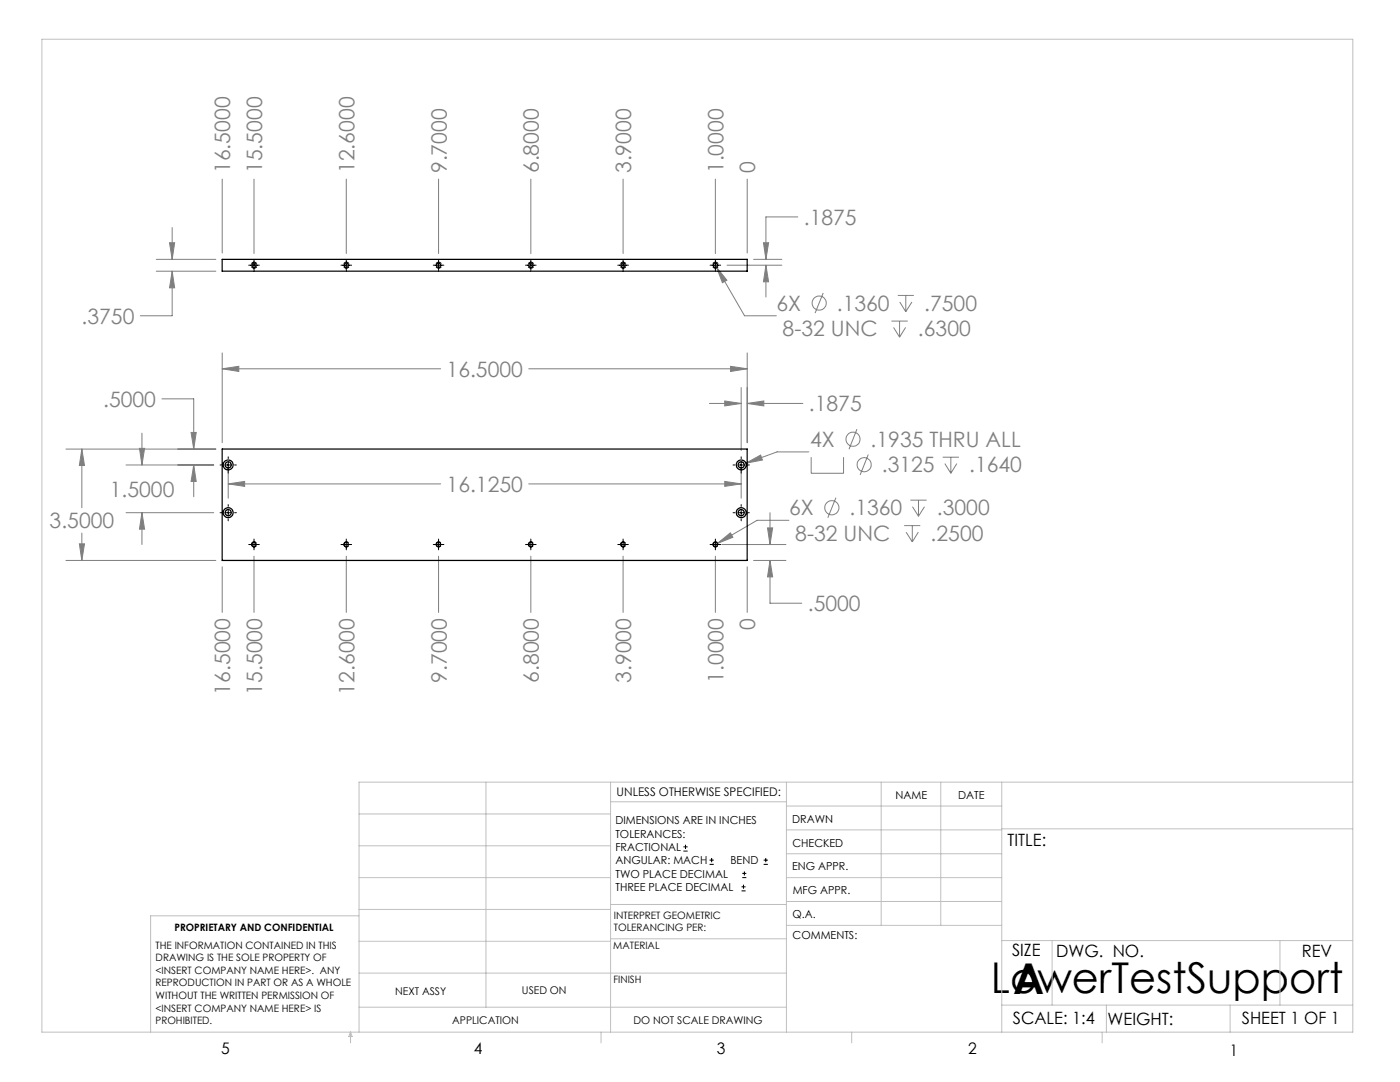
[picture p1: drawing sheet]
<svg xmlns="http://www.w3.org/2000/svg" width="279mm" height="216mm" viewBox="0 0 279 216" stroke-linecap="round" stroke-linejoin="round" font-family="sans-serif">
<g fill="none" stroke="#808080" stroke-width=".2">
<path d="M44.3 35.7v14.8M50.7 35.7v14.9M69.1 35.7v14.9M87.5 35.7v14.9M105.9 35.7v14.9M124.4 35.7v14.9M142.8 35.7v14.9M149.1 35.7v14.8M31.2 51.8h11.9M31.2 54.1h11.9M33.8 48.4h1.1l-.5 3.4zM34.4 54.1l.5 3.3h-1.1z"/>
<path d="M34.4 54.1v8.9h-6.4M34.4 45.4v6.4M143 53.3l2.1 2.6-.9 .5zM143 53.3l5.6 9.7h6.3M145.1 52.9h10.9M150.4 51.8h5.6M152.4 48.4h1l-.5 3.4zM152.9 52.9l.5 3.3h-1zM152.9 52.9v6.4M159.2 43.3h-6.3v8.5M164.3 58.5l-1.6 4M179.2 58.9h3.2"/>
<path d="M180.8 58.9v3.3M32.3 79.6h6.4v10M44.3 73.6l3.4-.5v1zM44.3 70.4v17.9M44.3 73.6h43.6M105.5 73.6h43.6M145.8 73.1l3.3 .5-3.3 .5zM147.9 77.3v12.6M149.1 70.4v17.9M177.9 64.1h3.3M178.3 65.3l1.2 2M179.5 64.1v3.2"/>
<path d="M179.6 60.3l1.2 1.9M180.7 65.3l-1.2 2M182 60.3l-1.2 1.9M13.2 89.6h29.9M16.3 89.6l.6 3.3h-1.1zM16.3 89.6v11.7M25.2 92.8h17.5M27.8 89.5h1.1l-.6 3.3zM28.3 86.4v6.4M38.1 86.3h1.1l-.5 3.3zM38.7 92.8l.5 3.3h-1.1zM38.7 92.8v6.3"/>
<path d="M45.5 96.6l3.3-.5v.9zM45.5 93.4v6M45.5 96.6h42.4M105.5 96.6h42.4M141.6 80.5h6.3M144.6 96.1l3.3 .5-3.3 .4zM144.6 80l3.3 .5-3.3 .5zM147.9 93.4v6M148.9 92.4l2.9-1.6 .4 1zM149.1 80.5l3.3-.5v1zM149.1 80.5h11.1M161.4 90.2h-6.3l-6.2 2.2"/>
<path d="M161.9 91.2v3.2h6.4v-3.2M166.8 99.3l-1.6 4M171 85.6l-1.6 4M173.3 90.7l-1.6 4.1M181.7 99.8h3.2M183.3 99.8v3.2M188.1 91.2h3.3M188.6 92.5l1.2 1.9M189.8 91.2v3.2M191 92.5l-1.2 1.9M13.2 111.8h29.9M15.8 108.5h1.1l-.6 3.3z"/>
<path d="M16.3 106.4v5.4M25.2 102.3h17.5M28.3 102.3l.6 3.3h-1.1zM28.3 102.3v6.4M44.3 113.1v9.1M50.7 111v11.2M69.1 111v11.2M87.5 111v11.2M105.9 111v11.2M124.4 111v11.2M142.8 111v11.2M143.2 108.4l2.6-2.1 .5 .9z"/>
<path d="M144 108.7h12.8M149.1 113.1v9.1M150.4 111.8h6.4M153.2 105.3h1l-.5 3.4zM153.7 111.8l.5 3.3h-1zM153.7 111.8v8.6h6.3M153.7 102.3v6.4M157.4 103.8h-6.3l-7.9 4.6M180.4 104.9h3.3M180.8 106.2l1.3 1.9M182.1 104.9v3.2M182.1 101.1l1.2 1.9"/>
<path d="M183.3 106.2l-1.2 1.9M184.5 101.1l-1.2 1.9"/>
<circle cx="163.5" cy="60.5" r="1.4"/>
<circle cx="170.2" cy="87.6" r="1.41"/>
<circle cx="172.5" cy="92.7" r="1.41"/>
<circle cx="166" cy="101.3" r="1.42"/>
</g>
<g fill="none" stroke="#000" stroke-width=".2">
<path d="M49.6 52.9h2.2M50.7 51.9v2.1M68.1 52.9h2.1M69.1 51.9v2.1M86.5 52.9h2.1M87.5 51.9v2.1M104.9 52.9h2.1M105.9 51.9v2.1M123.3 52.9h2.1M124.4 51.9v2.1M141.7 52.9h2.1M142.8 51.9v2.1"/>
<path d="M43.9 92.8h.4M44.9 92.8h1.3M45.5 91.2v.3M45.5 92.1v1.3M45.5 94.1v.3M46.8 92.8h.4M146.3 92.8h.3M147.3 92.8h1.3M147.9 91.2v.3M147.9 92.1v1.3M147.9 94.1v.3M149.2 92.8h.3"/>
<path d="M43.9 102.3h.4M44.9 102.3h1.3M45.5 100.7v.3M45.5 101.7v1.2M45.5 103.6v.3M46.8 102.3h.4M49.6 108.7h2.2M50.7 107.6v2.1M68.1 108.7h2.1M69.1 107.6v2.1M86.5 108.7h2.1M87.5 107.6v2.1"/>
<path d="M104.9 108.7h2.1M105.9 107.6v2.1M123.3 108.7h2.1M124.4 107.6v2.1M141.7 108.7h2.1M142.8 107.6v2.1M146.3 102.3h.3M147.3 102.3h1.3M147.9 100.7v.3M147.9 101.7v1.2M147.9 103.6v.3M149.2 102.3h.3"/>
<path d="M136.4 169.8h.8M136.4 169h.8M136.8 168.6v.8M141.6 172.5h.9M141.6 171.6h.9M142 171.2v.8M148 177.8h.8M148 177h.8M148.1 175.1h.8M148.1 174.3h.8M148.4 176.5v.8M148.6 173.9v.8"/>
<path d="M152.4 172.5h.8M152.4 171.6h.8M152.8 171.2v.8"/>
</g>
<path d="M50.7 53.5a.6 .6 0 0 1-.5-.9 .6 .6 0 0 1 1 0 .6 .6 0 0 1-.4 .9h-.1M69.1 53.5a.6 .6 0 0 1-.5-.9 .6 .6 0 0 1 1 0 .6 .6 0 0 1-.4 .9h-.1M87.5 53.5a.6 .6 0 0 1-.5-.9 .6 .6 0 0 1 1 0 .6 .6 0 0 1-.3 .9h-.2M106 53.5a.6 .6 0 0 1-.6-.9 .6 .6 0 0 1 1 0 .6 .6 0 0 1-.3 .9h-.1M124.4 53.5a.6 .6 0 0 1-.6-.9 .6 .6 0 0 1 1.1 0 .6 .6 0 0 1-.4 .9h-.1M142.8 53.5a.6 .6 0 0 1-.6-.9 .6 .6 0 0 1 1.1 0 .6 .6 0 0 1-.4 .9h-.1" fill="none" stroke="#000" stroke-width=".2" stroke-dasharray="1.3 .6" stroke-dashoffset=".6" stroke-linecap="butt"/>
<path d="M50.2 108.6a.52 .52 0 0 1 .7-.4 .52 .52 0 0 1 .1 .8 .52 .52 0 0 1-.8-.3v-.1M68.6 108.6a.52 .52 0 0 1 .8-.4 .52 .52 0 0 1 0 .8 .52 .52 0 0 1-.8-.3v-.1M87 108.6a.52 .52 0 0 1 .8-.4 .52 .52 0 0 1 .1 .8 .52 .52 0 0 1-.9-.3v-.1M105.4 108.6a.52 .52 0 0 1 .8-.4 .52 .52 0 0 1 .1 .8 .52 .52 0 0 1-.9-.3v-.1M123.9 108.6a.52 .52 0 0 1 .7-.4 .52 .52 0 0 1 .1 .8 .52 .52 0 0 1-.8-.3v-.1M142.3 108.6a.52 .52 0 0 1 .7-.4 .52 .52 0 0 1 .1 .8 .52 .52 0 0 1-.8-.3v-.1" fill="none" stroke="#000" stroke-width=".2" stroke-dasharray="1.3 .6" stroke-linecap="butt"/>
<g fill="none" stroke="#c0c0c0" stroke-width=".2">
<path d="M8.4 7.8h261.6v198.2h-261.6zM97 156.1v44.9M121.8 156.1v49.9M121.8 160h35.2M157 156.1v49.9M175.9 156.1v28.5M187.7 156.1v28.5M199.9 156.1v49.9M270 156.1h-198.4v49.9M71.6 175.1h50.2M71.6 168.8h50.2M71.6 162.4h50.2"/>
<path d="M157 170.4h42.9M157 165.6h42.9M157 160.8h42.9M157 175.1h42.9M157 179.9h42.9M199.9 165.4h70.1M71.6 194.2h85.4M71.6 187.8h50.2M71.6 181.5h50.2M71.6 182.7h-41.5v23.3M121.8 187.3h35.2M121.8 180.5h35.2"/>
<path d="M157 184.6h42.9M199.9 187.7h70.1M210 187.7v12.9M255.4 187.7v12.9M70 206v2.1M70 206l.3 .8h-.7zM71.6 201h85.4M119.9 206v2.1M170 206v2.1M199.9 200.6h70.1M220 206v2.1M220.8 200.6v5.4"/>
<path d="M245.5 200.6v5.4"/>
</g>
<path d="M143.2 108.4l3.1-1.2-.5-.9zM148.9 92.4l3.3-.6-.4-1zM145.8 73.1l3.3 .5-3.3 .5zM44.3 73.6l3.4-.5v1zM16.3 89.6l.6 3.3h-1.1zM15.8 108.5h1.1l-.6 3.3zM45.5 96.6l3.3-.5v.9zM144.6 96.1l3.3 .5-3.3 .4zM28.3 102.3l.6 3.3h-1.1zM27.8 89.5h1.1l-.6 3.3zM38.7 92.8l.5 3.3h-1.1zM38.1 86.3h1.1l-.5 3.3zM144.6 80l3.3 .5-3.3 .5zM149.1 80.5l3.3-.5v1zM153.2 105.3h1l-.5 3.4zM153.7 111.8l.5 3.3h-1zM143 53.3l1.2 3.1 .9-.5zM33.8 48.4h1.1l-.5 3.4zM34.4 54.1l.5 3.3h-1.1zM152.9 52.9l.5 3.3h-1zM152.4 48.4h1l-.5 3.4z" fill="#808080"/>
<g fill="none" stroke="#000" stroke-width=".25">
<path d="M44.3 51.8h104.8v2.3h-104.8zM44.3 89.6h104.8v22.2h-104.8z"/>
<circle cx="50.7" cy="52.9" r=".43"/>
<circle cx="69.1" cy="52.9" r=".43"/>
<circle cx="87.5" cy="52.9" r=".43"/>
<circle cx="105.9" cy="52.9" r=".43"/>
<circle cx="124.3" cy="52.9" r=".43"/>
<circle cx="142.8" cy="52.9" r=".43"/>
<circle cx="45.5" cy="92.8" r=".99"/>
<circle cx="45.5" cy="92.8" r=".61"/>
<circle cx="147.9" cy="92.8" r=".61"/>
<circle cx="147.9" cy="92.8" r="1"/>
<circle cx="45.5" cy="102.3" r=".99"/>
<circle cx="45.5" cy="102.3" r=".61"/>
<circle cx="50.7" cy="108.6" r=".43"/>
<circle cx="69.1" cy="108.6" r=".43"/>
<circle cx="87.5" cy="108.6" r=".43"/>
<circle cx="105.9" cy="108.6" r=".43"/>
<circle cx="124.3" cy="108.6" r=".43"/>
<circle cx="142.8" cy="108.6" r=".43"/>
<circle cx="147.9" cy="102.3" r=".61"/>
<circle cx="147.9" cy="102.3" r="1"/>
</g>
<g font-size="8.5">
<text x="197.8" y="198.1">LowerTestSupport</text>
<text x="202.2" y="198.3">A</text>
</g>
<g font-size="4.2" fill="#808080">
<text x="46" y="34.6" transform="rotate(-90 46 34.6)">16.5000</text>
<text x="52.3" y="34.6" transform="rotate(-90 52.3 34.6)">15.5000</text>
<text x="70.7" y="34.6" transform="rotate(-90 70.7 34.6)">12.6000</text>
<text x="89.1" y="34.6" transform="rotate(-90 89.1 34.6)">9.7000</text>
<text x="107.6" y="34.6" transform="rotate(-90 107.6 34.6)">6.8000</text>
<text x="126" y="34.6" transform="rotate(-90 126 34.6)">3.9000</text>
<text x="144.4" y="34.6" transform="rotate(-90 144.4 34.6)">1.0000</text>
<text x="150.7" y="34.6" transform="rotate(-90 150.7 34.6)">0</text>
<text x="160.4" y="44.9">.1875</text>
<text x="16.3" y="64.6">.3750</text>
<text x="154.9" y="62">6X</text>
<text x="167" y="62">.1360</text>
<text x="184.4" y="62">.7500</text>
<text x="156.2" y="67.1">8-32 UNC</text>
<text x="183.2" y="67.1">.6300</text>
<text x="89.1" y="75.2">16.5000</text>
<text x="20.6" y="81.2">.5000</text>
<text x="161.4" y="82.1">.1875</text>
<text x="161.7" y="89.2">4X</text>
<text x="173.8" y="89.2">.1935 THRU ALL</text>
<text x="176" y="94.3">.3125</text>
<text x="193.4" y="94.3">.1640</text>
<text x="21.9" y="99.1">1.5000</text>
<text x="89.1" y="98.1">16.1250</text>
<text x="9.9" y="105.4">3.5000</text>
<text x="157.5" y="102.8">6X</text>
<text x="158.7" y="107.9">8-32 UNC</text>
<text x="169.5" y="102.8">.1360</text>
<text x="185.7" y="107.9">.2500</text>
<text x="187" y="102.8">.3000</text>
<text x="150.7" y="125.7" transform="rotate(-90 150.7 125.7)">0</text>
<text x="161.2" y="122">.5000</text>
<text x="89.1" y="136.3" transform="rotate(-90 89.1 136.3)">9.7000</text>
<text x="107.6" y="136.3" transform="rotate(-90 107.6 136.3)">6.8000</text>
<text x="126" y="136.3" transform="rotate(-90 126 136.3)">3.9000</text>
<text x="144.4" y="136.3" transform="rotate(-90 144.4 136.3)">1.0000</text>
<text x="46" y="138.6" transform="rotate(-90 46 138.6)">16.5000</text>
<text x="52.3" y="138.6" transform="rotate(-90 52.3 138.6)">15.5000</text>
<text x="70.7" y="138.6" transform="rotate(-90 70.7 138.6)">12.6000</text>
</g>
<g font-size="3.4">
<text x="201.1" y="168.8">TITLE:</text>
<text x="202" y="190.8">SIZE</text>
<text x="210.8" y="190.9">DWG. NO.</text>
<text x="259.8" y="191">REV</text>
<text x="202.1" y="204.4">SCALE: 1:4</text>
<text x="221" y="204.5">WEIGHT:</text>
<text x="247.8" y="204.4">SHEET 1 OF 1</text>
</g>
<g font-size="3.2">
<text x="44.2" y="210.4">5</text>
<text x="94.6" y="210.3">4</text>
<text x="143.1" y="210.4">3</text>
<text x="193.2" y="210.3">2</text>
<text x="245.4" y="210.6">1</text>
</g>
<text font-size="2.4" x="123.1" y="158.9">UNLESS OTHERWISE SPECIFIED:</text>
<g font-size="2.2">
<text x="178.7" y="159.4">NAME</text>
<text x="191.2" y="159.4">DATE</text>
<text x="122.8" y="164.5">DIMENSIONS ARE IN INCHES</text>
<text x="122.8" y="167.1">TOLERANCES:</text>
<text x="158.1" y="164.2">DRAWN</text>
<text x="122.8" y="169.8">FRACTIONAL</text>
<text x="122.8" y="172.5">ANGULAR: MACH</text>
<text x="145.8" y="172.5">BEND</text>
<text x="158.1" y="173.7">ENG APPR.</text>
<text x="158.2" y="169.1">CHECKED</text>
<text x="122.8" y="175.1">TWO PLACE DECIMAL</text>
<text x="122.8" y="177.8">THREE PLACE DECIMAL</text>
<text x="158.2" y="178.4">MFG APPR.</text>
<text x="158.2" y="183.2">Q.A.</text>
<text x="158.2" y="187.4">COMMENTS:</text>
</g>
<g font-size="2.1">
<text x="78.8" y="198.5">NEXT ASSY</text>
<text x="104.2" y="198.4">USED ON</text>
<text x="90.2" y="204.3">APPLICATION</text>
<text x="126.4" y="204.3">DO NOT SCALE DRAWING</text>
</g>
<g font-size="2">
<text x="34.8" y="185.7">PROPRIETARY AND CONFIDENTIAL</text>
<text x="122.5" y="183.3">INTERPRET GEOMETRIC</text>
<text x="122.5" y="185.9">TOLERANCING PER:</text>
<text x="31.1" y="189.3">THE INFORMATION CONTAINED IN THIS</text>
<text x="31.1" y="191.8">DRAWING IS THE SOLE PROPERTY OF</text>
<text x="122.4" y="189.4">MATERIAL</text>
<text x="31.1" y="194.3">&lt;INSERT COMPANY NAME HERE&gt;. ANY</text>
<text x="31.1" y="196.8">REPRODUCTION IN PART OR AS A WHOLE</text>
<text x="122.4" y="196.2">FINISH</text>
<text x="31.1" y="199.4">WITHOUT THE WRITTEN PERMISSION OF</text>
<text x="31.1" y="201.9">&lt;INSERT COMPANY NAME HERE&gt; IS</text>
<text x="31.1" y="204.4">PROHIBITED.</text>
</g>
</svg>
